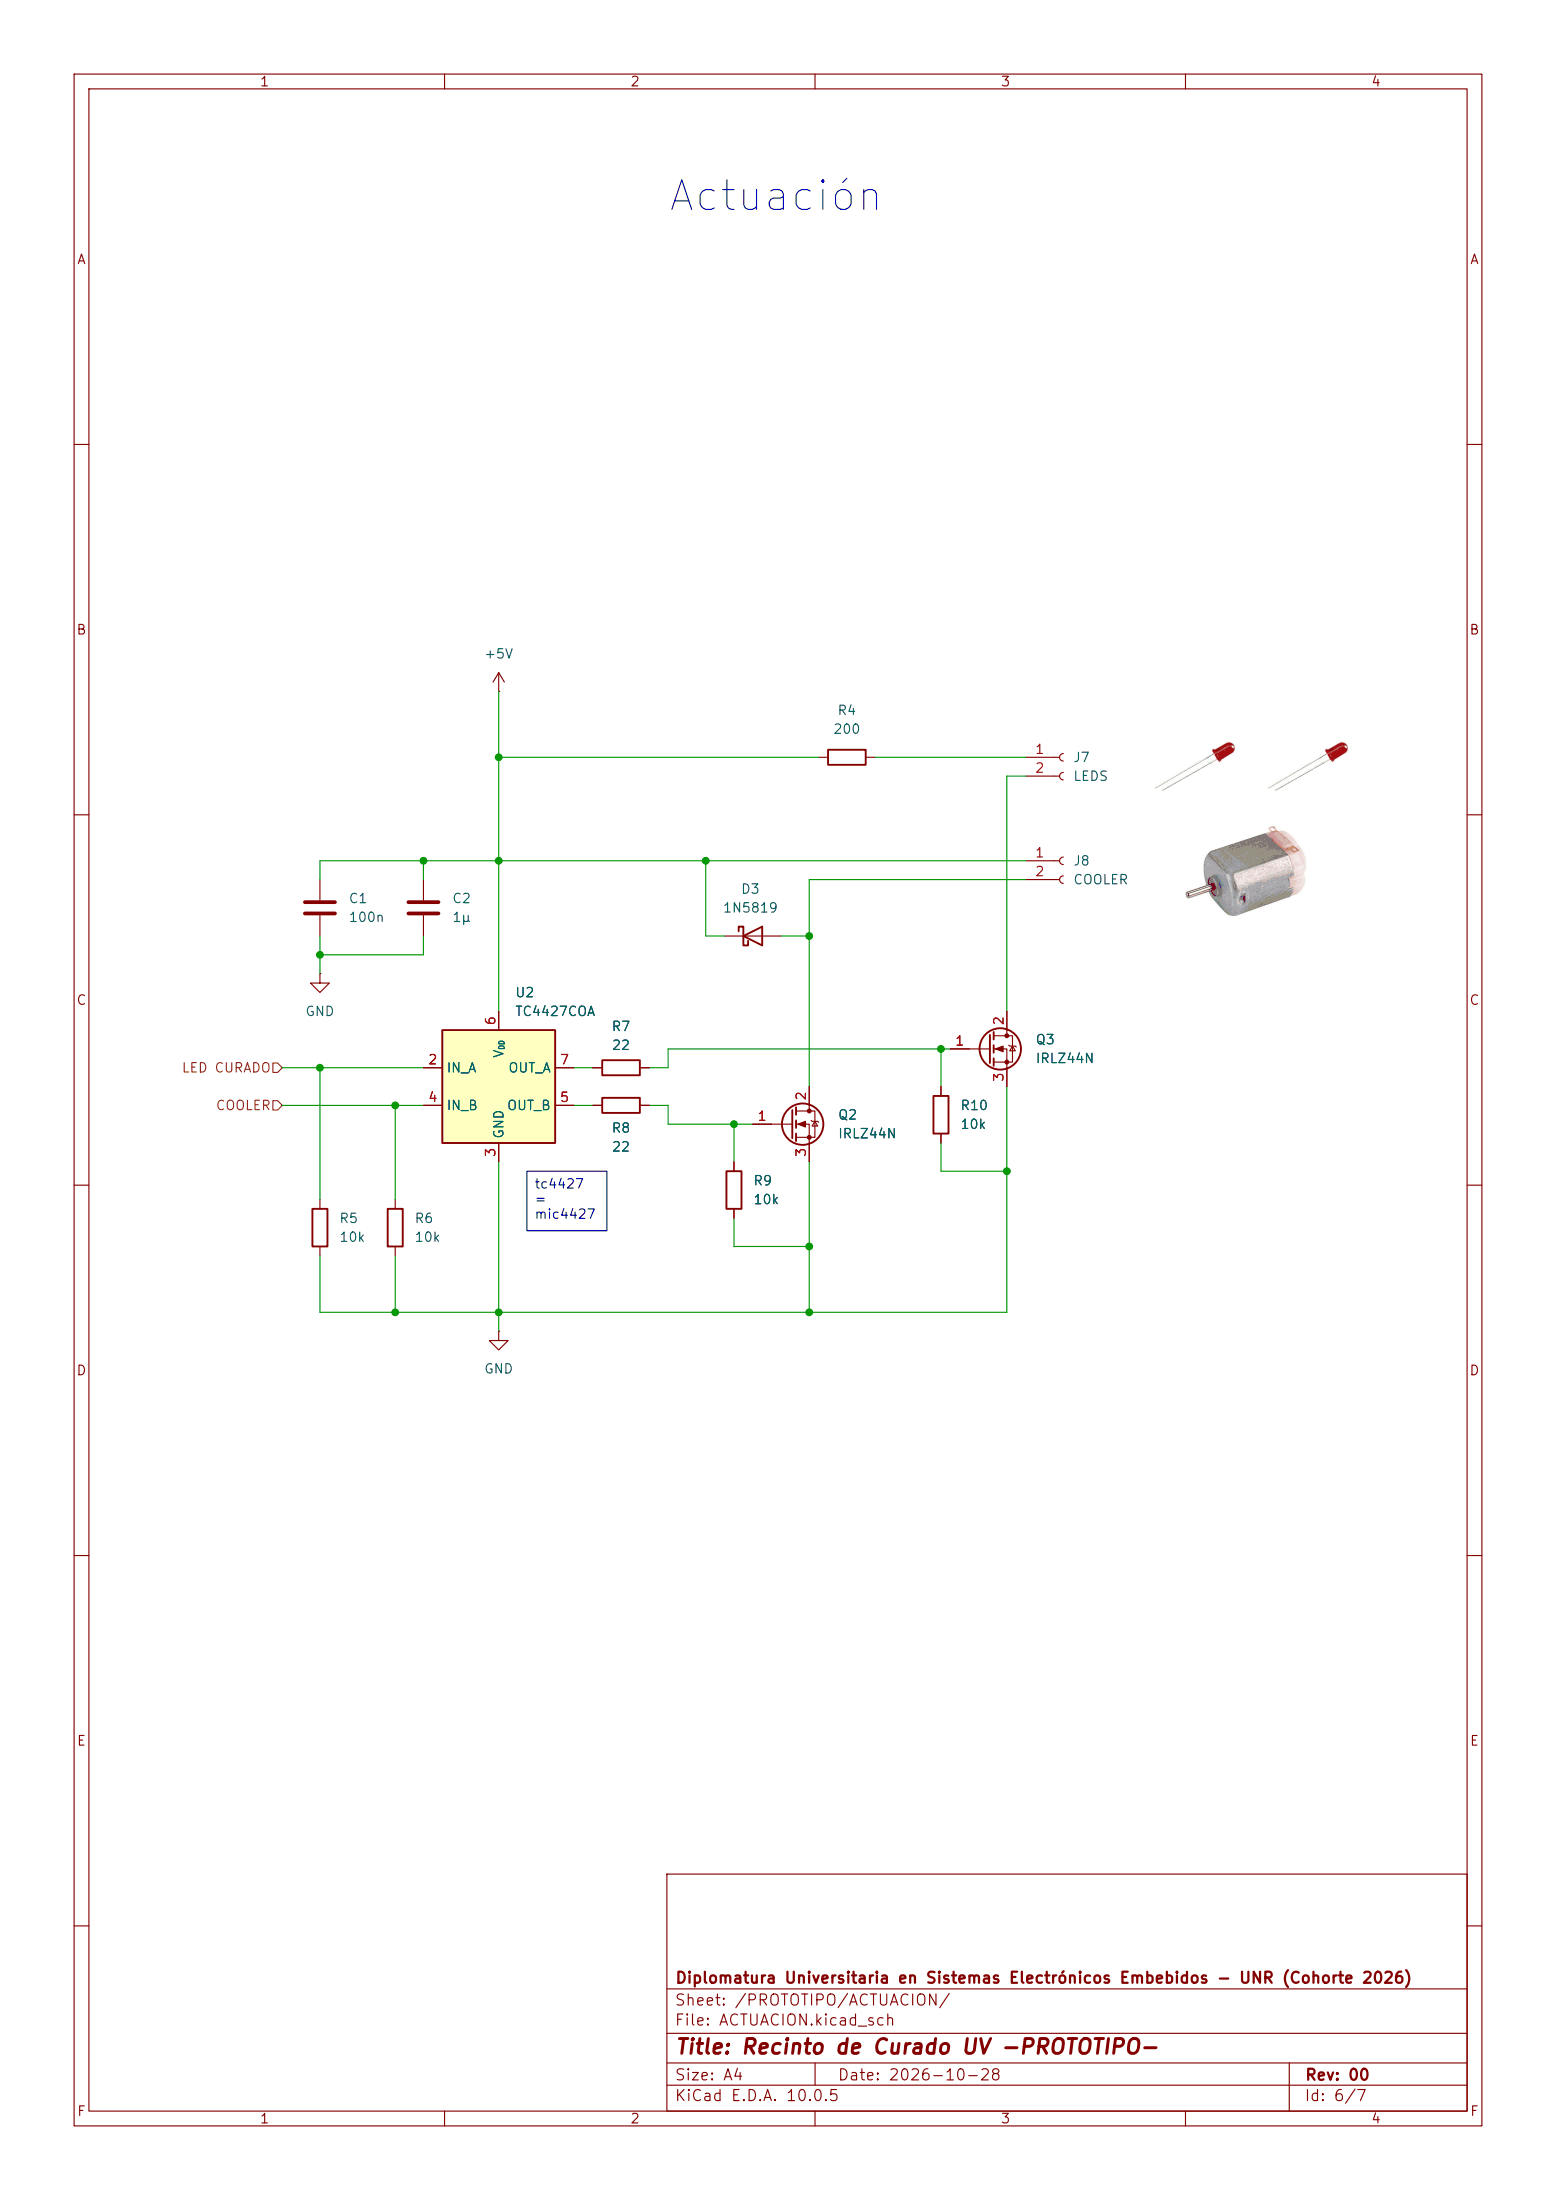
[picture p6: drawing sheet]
(kicad_sch
 (version 20260306)
 (generator "eeschema")
 (generator_version "10.0")
 (paper "A4" portrait)
 (title_block
  (title "Recinto de Curado UV -PROTOTIPO-")
  (date "2026-10-28")
  (rev "00")
  (company "Diplomatura Universitaria en Sistemas Electrónicos Embebidos - UNR (Cohorte 2026)"))
 (lib_symbols
  (symbol "Connector:Conn_01x02_Socket"
   (pin_names
    (offset 1.016) (hide yes)) (exclude_from_sim no) (in_bom yes) (on_board yes)
   (in_pos_files yes)
   (duplicate_pin_numbers_are_jumpers no)
   (property "Reference" "J" (at 0 2.54 0) (show_name no) (do_not_autoplace no) (effects (font (size 1.27 1.27))))
   (property "Value" "Conn_01x02_Socket" (at 0 -5.08 0) (show_name no) (do_not_autoplace no) (effects (font (size 1.27 1.27))))
   (property "Footprint" "" (at 0 0 0) (show_name no) (do_not_autoplace no) (hide yes) (effects (font (size 1.27 1.27))))
   (property "Datasheet" "" (at 0 0 0) (show_name no) (do_not_autoplace no) (hide yes) (effects (font (size 1.27 1.27))))
   (property "Description" "Generic connector, single row, 01x02, script generated" (at 0 0 0) (show_name no) (do_not_autoplace no) (hide yes) (effects (font (size 1.27 1.27))))
   (property "ki_locked" "" (at 0 0 0) (show_name no) (do_not_autoplace no) (effects (font (size 1.27 1.27))))
   (symbol "Conn_01x02_Socket_1_1"
    (polyline (pts (xy -1.27 0) (xy -0.508 0)) (stroke (width 0.1524) (type default)) (fill (type none)))
    (polyline (pts (xy -1.27 -2.54) (xy -0.508 -2.54)) (stroke (width 0.1524) (type default)) (fill (type none)))
    (arc (start 0 -0.508) (mid -0.5058 0) (end 0 0.508) (stroke (width 0.1524) (type default)) (fill (type none)))
    (arc (start 0 -3.048) (mid -0.5058 -2.54) (end 0 -2.032) (stroke (width 0.1524) (type default)) (fill (type none)))
    (pin passive line (at -5.08 0 0) (length 3.81) (name "Pin_1" (effects (font (size 1.27 1.27)))) (number "1" (effects (font (size 1.27 1.27)))))
    (pin passive line (at -5.08 -2.54 0) (length 3.81) (name "Pin_2" (effects (font (size 1.27 1.27)))) (number "2" (effects (font (size 1.27 1.27))))))
   (embedded_fonts no))
  (symbol "Device:C"
   (pin_numbers (hide yes))
   (pin_names
    (offset 0.254)) (exclude_from_sim no) (in_bom yes) (on_board yes)
   (in_pos_files yes)
   (duplicate_pin_numbers_are_jumpers no)
   (property "Reference" "C" (at 0.635 2.54 0) (show_name no) (do_not_autoplace no) (effects (font (size 1.27 1.27)) (justify left)))
   (property "Value" "C" (at 0.635 -2.54 0) (show_name no) (do_not_autoplace no) (effects (font (size 1.27 1.27)) (justify left)))
   (property "Footprint" "" (at 0.9652 -3.81 0) (show_name no) (do_not_autoplace no) (hide yes) (effects (font (size 1.27 1.27))))
   (property "Datasheet" "" (at 0 0 0) (show_name no) (do_not_autoplace no) (hide yes) (effects (font (size 1.27 1.27))))
   (property "Description" "Unpolarized capacitor" (at 0 0 0) (show_name no) (do_not_autoplace no) (hide yes) (effects (font (size 1.27 1.27))))
   (symbol "C_0_1"
    (polyline (pts (xy -2.032 0.762) (xy 2.032 0.762)) (stroke (width 0.508) (type default)) (fill (type none)))
    (polyline (pts (xy -2.032 -0.762) (xy 2.032 -0.762)) (stroke (width 0.508) (type default)) (fill (type none))))
   (symbol "C_1_1"
    (pin passive line (at 0 3.81 270) (length 2.794) (name "" (effects (font (size 1.27 1.27)))) (number "1" (effects (font (size 1.27 1.27)))))
    (pin passive line (at 0 -3.81 90) (length 2.794) (name "" (effects (font (size 1.27 1.27)))) (number "2" (effects (font (size 1.27 1.27))))))
   (embedded_fonts no))
  (symbol "Device:R"
   (pin_numbers (hide yes))
   (pin_names
    (offset 0)) (exclude_from_sim no) (in_bom yes) (on_board yes)
   (in_pos_files yes)
   (duplicate_pin_numbers_are_jumpers no)
   (property "Reference" "R" (at 2.032 0 90) (show_name no) (do_not_autoplace no) (effects (font (size 1.27 1.27))))
   (property "Value" "R" (at 0 0 90) (show_name no) (do_not_autoplace no) (effects (font (size 1.27 1.27))))
   (property "Footprint" "" (at -1.778 0 90) (show_name no) (do_not_autoplace no) (hide yes) (effects (font (size 1.27 1.27))))
   (property "Datasheet" "" (at 0 0 0) (show_name no) (do_not_autoplace no) (hide yes) (effects (font (size 1.27 1.27))))
   (property "Description" "Resistor" (at 0 0 0) (show_name no) (do_not_autoplace no) (hide yes) (effects (font (size 1.27 1.27))))
   (symbol "R_0_1"
    (rectangle (start -1.016 -2.54) (end 1.016 2.54) (stroke (width 0.254) (type default)) (fill (type none))))
   (symbol "R_1_1"
    (pin passive line (at 0 3.81 270) (length 1.27) (name "" (effects (font (size 1.27 1.27)))) (number "1" (effects (font (size 1.27 1.27)))))
    (pin passive line (at 0 -3.81 90) (length 1.27) (name "" (effects (font (size 1.27 1.27)))) (number "2" (effects (font (size 1.27 1.27))))))
   (embedded_fonts no))
  (symbol "Diode:1N5819"
   (pin_numbers (hide yes))
   (pin_names
    (offset 1.016) (hide yes)) (exclude_from_sim no) (in_bom yes) (on_board yes)
   (in_pos_files yes)
   (duplicate_pin_numbers_are_jumpers no)
   (property "Reference" "D" (at 0 2.54 0) (show_name no) (do_not_autoplace no) (effects (font (size 1.27 1.27))))
   (property "Value" "1N5819" (at 0 -2.54 0) (show_name no) (do_not_autoplace no) (effects (font (size 1.27 1.27))))
   (property "Footprint" "Diode_THT:D_DO-41_SOD81_P10.16mm_Horizontal" (at 0 -4.445 0) (show_name no) (do_not_autoplace no) (hide yes) (effects (font (size 1.27 1.27))))
   (property "Datasheet" "http://www.vishay.com/docs/88525/1n5817.pdf" (at 0 0 0) (show_name no) (do_not_autoplace no) (hide yes) (effects (font (size 1.27 1.27))))
   (property "Description" "40V 1A Schottky Barrier Rectifier Diode, DO-41" (at 0 0 0) (show_name no) (do_not_autoplace no) (hide yes) (effects (font (size 1.27 1.27))))
   (symbol "1N5819_0_1"
    (polyline (pts (xy -1.905 0.635) (xy -1.905 1.27) (xy -1.27 1.27) (xy -1.27 -1.27) (xy -0.635 -1.27) (xy -0.635 -0.635)) (stroke (width 0.254) (type default)) (fill (type none)))
    (polyline (pts (xy 1.27 1.27) (xy 1.27 -1.27) (xy -1.27 0) (xy 1.27 1.27)) (stroke (width 0.254) (type default)) (fill (type none)))
    (polyline (pts (xy 1.27 0) (xy -1.27 0)) (stroke (width 0) (type default)) (fill (type none))))
   (symbol "1N5819_1_1"
    (pin passive line (at -3.81 0 0) (length 2.54) (name "K" (effects (font (size 1.27 1.27)))) (number "1" (effects (font (size 1.27 1.27)))))
    (pin passive line (at 3.81 0 180) (length 2.54) (name "A" (effects (font (size 1.27 1.27)))) (number "2" (effects (font (size 1.27 1.27))))))
   (embedded_fonts no))
  (symbol "Driver_FET:TC4427xOA" (exclude_from_sim no) (in_bom yes) (on_board yes)
   (in_pos_files yes)
   (duplicate_pin_numbers_are_jumpers no)
   (property "Reference" "U" (at -7.62 8.89 0) (show_name no) (do_not_autoplace no) (effects (font (size 1.27 1.27)) (justify left)))
   (property "Value" "TC4427xOA" (at 1.27 8.89 0) (show_name no) (do_not_autoplace no) (effects (font (size 1.27 1.27)) (justify left)))
   (property "Footprint" "Package_SO:SOIC-8_3.9x4.9mm_P1.27mm" (at 0.508 -15.24 0) (show_name no) (do_not_autoplace no) (hide yes) (effects (font (size 1.27 1.27))))
   (property "Datasheet" "https://ww1.microchip.com/downloads/en/DeviceDoc/20001422G.pdf" (at 0.508 -13.208 0) (show_name no) (do_not_autoplace no) (hide yes) (effects (font (size 1.27 1.27))))
   (property "Description" "1.5A Dual High-Speed Power MOSFET Drivers, 4.5..18V supply, TTL/CMOS compatible inputs, non-inverting drivers, SOIC-8" (at 0 -11.176 0) (show_name no) (do_not_autoplace no) (hide yes) (effects (font (size 1.27 1.27))))
   (symbol "TC4427xOA_0_1"
    (rectangle (start -7.62 -7.62) (end 7.62 7.62) (stroke (width 0.254) (type default)) (fill (type background))))
   (symbol "TC4427xOA_1_1"
    (pin no_connect line (at -7.62 0 0) (length 2.54) (hide yes) (name "NC" (effects (font (size 1.27 1.27)))) (number "1" (effects (font (size 1.27 1.27)))))
    (pin input line (at -10.16 2.54 0) (length 2.54) (name "IN_A" (effects (font (size 1.27 1.27)))) (number "2" (effects (font (size 1.27 1.27)))))
    (pin power_in line (at 0 -10.16 90) (length 2.54) (name "GND" (effects (font (size 1.27 1.27)))) (number "3" (effects (font (size 1.27 1.27)))))
    (pin input line (at -10.16 -2.54 0) (length 2.54) (name "IN_B" (effects (font (size 1.27 1.27)))) (number "4" (effects (font (size 1.27 1.27)))))
    (pin output line (at 10.16 -2.54 180) (length 2.54) (name "OUT_B" (effects (font (size 1.27 1.27)))) (number "5" (effects (font (size 1.27 1.27)))))
    (pin power_in line (at 0 10.16 270) (length 2.54) (name "V_{DD}" (effects (font (size 1.27 1.27)))) (number "6" (effects (font (size 1.27 1.27)))))
    (pin output line (at 10.16 2.54 180) (length 2.54) (name "OUT_A" (effects (font (size 1.27 1.27)))) (number "7" (effects (font (size 1.27 1.27)))))
    (pin no_connect line (at 7.62 0 180) (length 2.54) (hide yes) (name "NC" (effects (font (size 1.27 1.27)))) (number "8" (effects (font (size 1.27 1.27))))))
   (embedded_fonts no))
  (symbol "Transistor_FET:IRLZ44N"
   (pin_names (hide yes)) (exclude_from_sim no) (in_bom yes) (on_board yes)
   (in_pos_files yes)
   (duplicate_pin_numbers_are_jumpers no)
   (property "Reference" "Q" (at 5.08 1.905 0) (show_name no) (do_not_autoplace no) (effects (font (size 1.27 1.27)) (justify left)))
   (property "Value" "IRLZ44N" (at 5.08 0 0) (show_name no) (do_not_autoplace no) (effects (font (size 1.27 1.27)) (justify left)))
   (property "Footprint" "Package_TO_SOT_THT:TO-220-3_Vertical" (at 5.08 -1.905 0) (show_name no) (do_not_autoplace no) (hide yes) (effects (font (size 1.27 1.27)
    (italic yes)) (justify left)))
   (property "Datasheet" "http://www.irf.com/product-info/datasheets/data/irlz44n.pdf" (at 5.08 -3.81 0) (show_name no) (do_not_autoplace no) (hide yes) (effects (font (size 1.27 1.27)) (justify left)))
   (property "Description" "47A Id, 55V Vds, 22mOhm Rds Single N-Channel HEXFET Power MOSFET, TO-220AB" (at 0 0 0) (show_name no) (do_not_autoplace no) (hide yes) (effects (font (size 1.27 1.27))))
   (symbol "IRLZ44N_0_1"
    (polyline (pts (xy 0.254 1.905) (xy 0.254 -1.905)) (stroke (width 0.254) (type default)) (fill (type none)))
    (polyline (pts (xy 0.254 0) (xy -2.54 0)) (stroke (width 0) (type default)) (fill (type none)))
    (polyline (pts (xy 0.762 2.286) (xy 0.762 1.27)) (stroke (width 0.254) (type default)) (fill (type none)))
    (polyline (pts (xy 0.762 0.508) (xy 0.762 -0.508)) (stroke (width 0.254) (type default)) (fill (type none)))
    (polyline (pts (xy 0.762 -1.27) (xy 0.762 -2.286)) (stroke (width 0.254) (type default)) (fill (type none)))
    (polyline (pts (xy 0.762 -1.778) (xy 3.302 -1.778) (xy 3.302 1.778) (xy 0.762 1.778)) (stroke (width 0) (type default)) (fill (type none)))
    (polyline (pts (xy 1.016 0) (xy 2.032 0.381) (xy 2.032 -0.381) (xy 1.016 0)) (stroke (width 0) (type default)) (fill (type outline)))
    (circle (center 1.651 0) (radius 2.794) (stroke (width 0.254) (type default)) (fill (type none)))
    (polyline (pts (xy 2.54 2.54) (xy 2.54 1.778)) (stroke (width 0) (type default)) (fill (type none)))
    (circle (center 2.54 1.778) (radius 0.254) (stroke (width 0) (type default)) (fill (type outline)))
    (circle (center 2.54 -1.778) (radius 0.254) (stroke (width 0) (type default)) (fill (type outline)))
    (polyline (pts (xy 2.54 -2.54) (xy 2.54 0) (xy 0.762 0)) (stroke (width 0) (type default)) (fill (type none)))
    (polyline (pts (xy 2.794 0.508) (xy 2.921 0.381) (xy 3.683 0.381) (xy 3.81 0.254)) (stroke (width 0) (type default)) (fill (type none)))
    (polyline (pts (xy 3.302 0.381) (xy 2.921 -0.254) (xy 3.683 -0.254) (xy 3.302 0.381)) (stroke (width 0) (type default)) (fill (type none))))
   (symbol "IRLZ44N_1_1"
    (pin input line (at -5.08 0 0) (length 2.54) (name "G" (effects (font (size 1.27 1.27)))) (number "1" (effects (font (size 1.27 1.27)))))
    (pin passive line (at 2.54 5.08 270) (length 2.54) (name "D" (effects (font (size 1.27 1.27)))) (number "2" (effects (font (size 1.27 1.27)))))
    (pin passive line (at 2.54 -5.08 90) (length 2.54) (name "S" (effects (font (size 1.27 1.27)))) (number "3" (effects (font (size 1.27 1.27))))))
   (embedded_fonts no))
  (symbol "power:+5V"
   (power global)
   (pin_numbers (hide yes))
   (pin_names
    (offset 0) (hide yes)) (exclude_from_sim no) (in_bom yes) (on_board yes)
   (in_pos_files yes)
   (duplicate_pin_numbers_are_jumpers no)
   (property "Reference" "#PWR" (at 0 -3.81 0) (show_name no) (do_not_autoplace no) (hide yes) (effects (font (size 1.27 1.27))))
   (property "Value" "+5V" (at 0 3.556 0) (show_name no) (do_not_autoplace no) (effects (font (size 1.27 1.27))))
   (property "Footprint" "" (at 0 0 0) (show_name no) (do_not_autoplace no) (hide yes) (effects (font (size 1.27 1.27))))
   (property "Datasheet" "" (at 0 0 0) (show_name no) (do_not_autoplace no) (hide yes) (effects (font (size 1.27 1.27))))
   (property "Description" "Power symbol creates a global label with name \"+5V\"" (at 0 0 0) (show_name no) (do_not_autoplace no) (hide yes) (effects (font (size 1.27 1.27))))
   (symbol "+5V_0_1"
    (polyline (pts (xy -0.762 1.27) (xy 0 2.54)) (stroke (width 0) (type default)) (fill (type none)))
    (polyline (pts (xy 0 2.54) (xy 0.762 1.27)) (stroke (width 0) (type default)) (fill (type none)))
    (polyline (pts (xy 0 0) (xy 0 2.54)) (stroke (width 0) (type default)) (fill (type none))))
   (symbol "+5V_1_1"
    (pin power_in line (at 0 0 90) (length 0) (name "" (effects (font (size 1.27 1.27)))) (number "1" (effects (font (size 1.27 1.27))))))
   (embedded_fonts no))
  (symbol "power:GND"
   (power global)
   (pin_numbers (hide yes))
   (pin_names
    (offset 0) (hide yes)) (exclude_from_sim no) (in_bom yes) (on_board yes)
   (in_pos_files yes)
   (duplicate_pin_numbers_are_jumpers no)
   (property "Reference" "#PWR" (at 0 -6.35 0) (show_name no) (do_not_autoplace no) (hide yes) (effects (font (size 1.27 1.27))))
   (property "Value" "GND" (at 0 -3.81 0) (show_name no) (do_not_autoplace no) (effects (font (size 1.27 1.27))))
   (property "Footprint" "" (at 0 0 0) (show_name no) (do_not_autoplace no) (hide yes) (effects (font (size 1.27 1.27))))
   (property "Datasheet" "" (at 0 0 0) (show_name no) (do_not_autoplace no) (hide yes) (effects (font (size 1.27 1.27))))
   (property "Description" "Power symbol creates a global label with name \"GND\" , ground" (at 0 0 0) (show_name no) (do_not_autoplace no) (hide yes) (effects (font (size 1.27 1.27))))
   (symbol "GND_0_1"
    (polyline (pts (xy 0 0) (xy 0 -1.27) (xy 1.27 -1.27) (xy 0 -2.54) (xy -1.27 -1.27) (xy 0 -1.27)) (stroke (width 0) (type default)) (fill (type none))))
   (symbol "GND_1_1"
    (pin power_in line (at 0 0 270) (length 0) (name "" (effects (font (size 1.27 1.27)))) (number "1" (effects (font (size 1.27 1.27))))))
   (embedded_fonts no)))
 (text "Actuación"
  (exclude_from_sim no)
  (at 104.775 26.67 0)
  (effects (font (size 4 4))))
 (text_box "tc4427 = mic4427"
  (exclude_from_sim no)
  (at 71.12 158.115 0)
  (size 10.795 8.0376)
  (margins 0.9525 0.9525 0.9525 0.9525)
  (stroke (width 0) (type solid))
  (fill (type none))
  (effects (font (size 1.27 1.27)) (justify left top)))
 (junction
  (at 43.18 144.145)
  (diameter 0)
  (color 0 0 0 0))
 (junction
  (at 109.22 177.165)
  (diameter 0)
  (color 0 0 0 0))
 (junction
  (at 99.06 151.765)
  (diameter 0)
  (color 0 0 0 0))
 (junction
  (at 135.89 158.115)
  (diameter 0)
  (color 0 0 0 0))
 (junction
  (at 67.31 102.235)
  (diameter 0)
  (color 0 0 0 0))
 (junction
  (at 53.34 177.165)
  (diameter 0)
  (color 0 0 0 0))
 (junction
  (at 109.22 168.275)
  (diameter 0)
  (color 0 0 0 0))
 (junction
  (at 95.25 116.205)
  (diameter 0)
  (color 0 0 0 0))
 (junction
  (at 67.31 116.205)
  (diameter 0)
  (color 0 0 0 0))
 (junction
  (at 109.22 126.365)
  (diameter 0)
  (color 0 0 0 0))
 (junction
  (at 57.15 116.205)
  (diameter 0)
  (color 0 0 0 0))
 (junction
  (at 127 141.605)
  (diameter 0)
  (color 0 0 0 0))
 (junction
  (at 67.31 177.165)
  (diameter 0)
  (color 0 0 0 0))
 (junction
  (at 43.18 128.905)
  (diameter 0)
  (color 0 0 0 0))
 (junction
  (at 53.34 149.225)
  (diameter 0)
  (color 0 0 0 0))
 (wire
  (pts (xy 90.17 149.225) (xy 90.17 151.765))
  (stroke (width 0) (type default)))
 (wire
  (pts (xy 43.18 177.165) (xy 53.34 177.165))
  (stroke (width 0) (type default)))
 (wire
  (pts (xy 95.25 116.205) (xy 138.43 116.205))
  (stroke (width 0) (type default)))
 (wire
  (pts (xy 67.31 116.205) (xy 67.31 136.525))
  (stroke (width 0) (type default)))
 (wire
  (pts (xy 109.22 156.845) (xy 109.22 168.275))
  (stroke (width 0) (type default)))
 (wire
  (pts (xy 77.47 144.145) (xy 80.01 144.145))
  (stroke (width 0) (type default)))
 (wire
  (pts (xy 38.1 149.225) (xy 53.34 149.225))
  (stroke (width 0) (type default)))
 (wire
  (pts (xy 87.63 149.225) (xy 90.17 149.225))
  (stroke (width 0) (type default)))
 (wire
  (pts (xy 53.34 161.925) (xy 53.34 149.225))
  (stroke (width 0) (type default)))
 (wire
  (pts (xy 43.18 118.745) (xy 43.18 116.205))
  (stroke (width 0) (type default)))
 (wire
  (pts (xy 109.22 168.275) (xy 109.22 177.165))
  (stroke (width 0) (type default)))
 (wire
  (pts (xy 90.17 141.605) (xy 127 141.605))
  (stroke (width 0) (type default)))
 (wire
  (pts (xy 53.34 149.225) (xy 57.15 149.225))
  (stroke (width 0) (type default)))
 (wire
  (pts (xy 135.89 104.775) (xy 135.89 136.525))
  (stroke (width 0) (type default)))
 (wire
  (pts (xy 43.18 169.545) (xy 43.18 177.165))
  (stroke (width 0) (type default)))
 (wire
  (pts (xy 53.34 169.545) (xy 53.34 177.165))
  (stroke (width 0) (type default)))
 (wire
  (pts (xy 135.89 177.165) (xy 109.22 177.165))
  (stroke (width 0) (type default)))
 (wire
  (pts (xy 57.15 116.205) (xy 57.15 118.745))
  (stroke (width 0) (type default)))
 (wire
  (pts (xy 99.06 164.465) (xy 99.06 168.275))
  (stroke (width 0) (type default)))
 (wire
  (pts (xy 127 154.305) (xy 127 158.115))
  (stroke (width 0) (type default)))
 (wire
  (pts (xy 109.22 126.365) (xy 109.22 146.685))
  (stroke (width 0) (type default)))
 (wire
  (pts (xy 38.1 144.145) (xy 43.18 144.145))
  (stroke (width 0) (type default)))
 (wire
  (pts (xy 53.34 177.165) (xy 67.31 177.165))
  (stroke (width 0) (type default)))
 (wire
  (pts (xy 67.31 177.165) (xy 67.31 179.705))
  (stroke (width 0) (type default)))
 (wire
  (pts (xy 99.06 151.765) (xy 99.06 156.845))
  (stroke (width 0) (type default)))
 (wire
  (pts (xy 57.15 126.365) (xy 57.15 128.905))
  (stroke (width 0) (type default)))
 (wire
  (pts (xy 67.31 102.235) (xy 110.49 102.235))
  (stroke (width 0) (type default)))
 (wire
  (pts (xy 105.41 126.365) (xy 109.22 126.365))
  (stroke (width 0) (type default)))
 (wire
  (pts (xy 127 146.685) (xy 127 141.605))
  (stroke (width 0) (type default)))
 (wire
  (pts (xy 99.06 168.275) (xy 109.22 168.275))
  (stroke (width 0) (type default)))
 (wire
  (pts (xy 43.18 116.205) (xy 57.15 116.205))
  (stroke (width 0) (type default)))
 (wire
  (pts (xy 97.79 126.365) (xy 95.25 126.365))
  (stroke (width 0) (type default)))
 (wire
  (pts (xy 95.25 126.365) (xy 95.25 116.205))
  (stroke (width 0) (type default)))
 (wire
  (pts (xy 90.17 144.145) (xy 90.17 141.605))
  (stroke (width 0) (type default)))
 (wire
  (pts (xy 57.15 128.905) (xy 43.18 128.905))
  (stroke (width 0) (type default)))
 (wire
  (pts (xy 87.63 144.145) (xy 90.17 144.145))
  (stroke (width 0) (type default)))
 (wire
  (pts (xy 109.22 118.745) (xy 109.22 126.365))
  (stroke (width 0) (type default)))
 (wire
  (pts (xy 138.43 104.775) (xy 135.89 104.775))
  (stroke (width 0) (type default)))
 (wire
  (pts (xy 43.18 126.365) (xy 43.18 128.905))
  (stroke (width 0) (type default)))
 (wire
  (pts (xy 118.11 102.235) (xy 138.43 102.235))
  (stroke (width 0) (type default)))
 (wire
  (pts (xy 127 158.115) (xy 135.89 158.115))
  (stroke (width 0) (type default)))
 (wire
  (pts (xy 99.06 151.765) (xy 101.6 151.765))
  (stroke (width 0) (type default)))
 (wire
  (pts (xy 67.31 102.235) (xy 67.31 116.205))
  (stroke (width 0) (type default)))
 (wire
  (pts (xy 77.47 149.225) (xy 80.01 149.225))
  (stroke (width 0) (type default)))
 (wire
  (pts (xy 138.43 118.745) (xy 109.22 118.745))
  (stroke (width 0) (type default)))
 (wire
  (pts (xy 90.17 151.765) (xy 99.06 151.765))
  (stroke (width 0) (type default)))
 (wire
  (pts (xy 67.31 116.205) (xy 95.25 116.205))
  (stroke (width 0) (type default)))
 (wire
  (pts (xy 43.18 144.145) (xy 43.18 161.925))
  (stroke (width 0) (type default)))
 (wire
  (pts (xy 127 141.605) (xy 128.27 141.605))
  (stroke (width 0) (type default)))
 (wire
  (pts (xy 43.18 128.905) (xy 43.18 131.445))
  (stroke (width 0) (type default)))
 (wire
  (pts (xy 43.18 144.145) (xy 57.15 144.145))
  (stroke (width 0) (type default)))
 (wire
  (pts (xy 67.31 177.165) (xy 109.22 177.165))
  (stroke (width 0) (type default)))
 (wire
  (pts (xy 67.31 93.345) (xy 67.31 102.235))
  (stroke (width 0) (type default)))
 (wire
  (pts (xy 57.15 116.205) (xy 67.31 116.205))
  (stroke (width 0) (type default)))
 (wire
  (pts (xy 135.89 146.685) (xy 135.89 158.115))
  (stroke (width 0) (type default)))
 (wire
  (pts (xy 67.31 156.845) (xy 67.31 177.165))
  (stroke (width 0) (type default)))
 (wire
  (pts (xy 135.89 158.115) (xy 135.89 177.165))
  (stroke (width 0) (type default)))
 (image
  (at 161.29 103.505)
  (scale 0.353791)
  (data))
 (image
  (at 168.275 117.475)
  (scale 0.433775)
  (data))
 (image
  (at 176.53 103.505)
  (scale 0.353791)
  (data))
 (hierarchical_label "LED CURADO"
  (shape input)
  (at 38.1 144.145 180)
  (effects (font (size 1.27 1.27)) (justify right)))
 (hierarchical_label "COOLER"
  (shape input)
  (at 38.1 149.225 180)
  (effects (font (size 1.27 1.27)) (justify right)))
 (symbol
  (lib_id "Device:R")
  (at 83.82 144.145 90)
  (unit 1)
  (body_style 1)
  (exclude_from_sim no)
  (in_bom yes)
  (on_board yes)
  (in_pos_files yes)
  (dnp no)
  (property "Reference" "R7" (at 83.82 138.557 90) (show_name no) (do_not_autoplace no) (effects (font (size 1.27 1.27))))
  (property "Value" "22" (at 83.82 141.097 90) (show_name no) (do_not_autoplace no) (effects (font (size 1.27 1.27))))
  (property "Footprint" "Resistor_THT:R_Axial_DIN0207_L6.3mm_D2.5mm_P7.62mm_Horizontal" (at 83.82 145.923 90) (hide yes) (show_name no) (do_not_autoplace no) (effects (font (size 1.27 1.27))))
  (property "Datasheet" "" (at 83.82 144.145 0) (hide yes) (show_name no) (do_not_autoplace no) (effects (font (size 1.27 1.27))))
  (property "Description" "Resistor 22Ω" (at 83.82 144.145 0) (hide yes) (show_name no) (do_not_autoplace no) (effects (font (size 1.27 1.27))))
  (pin "2")
  (pin "1"))
 (symbol
  (lib_id "power:+5V")
  (at 67.31 93.345 0)
  (unit 1)
  (body_style 1)
  (exclude_from_sim no)
  (in_bom yes)
  (on_board yes)
  (in_pos_files yes)
  (dnp no)
  (fields_autoplaced yes)
  (property "Reference" "#PWR010" (at 67.31 97.155 0) (hide yes) (show_name no) (do_not_autoplace no) (effects (font (size 1.27 1.27))))
  (property "Value" "+5V" (at 67.31 88.265 0) (show_name no) (do_not_autoplace no) (effects (font (size 1.27 1.27))))
  (property "Footprint" "" (at 67.31 93.345 0) (hide yes) (show_name no) (do_not_autoplace no) (effects (font (size 1.27 1.27))))
  (property "Datasheet" "" (at 67.31 93.345 0) (hide yes) (show_name no) (do_not_autoplace no) (effects (font (size 1.27 1.27))))
  (property "Description" "Power symbol creates a global label with name \"+5V\"" (at 67.31 93.345 0) (hide yes) (show_name no) (do_not_autoplace no) (effects (font (size 1.27 1.27))))
  (pin "1"))
 (symbol
  (lib_id "Device:C")
  (at 43.18 122.555 0)
  (unit 1)
  (body_style 1)
  (exclude_from_sim no)
  (in_bom yes)
  (on_board yes)
  (in_pos_files yes)
  (dnp no)
  (fields_autoplaced yes)
  (property "Reference" "C1" (at 46.99 121.2849 0) (show_name no) (do_not_autoplace no) (effects (font (size 1.27 1.27)) (justify left)))
  (property "Value" "100n" (at 46.99 123.8249 0) (show_name no) (do_not_autoplace no) (effects (font (size 1.27 1.27)) (justify left)))
  (property "Footprint" "Capacitor_THT:C_Disc_D5.0mm_W2.5mm_P2.50mm" (at 44.1452 126.365 0) (hide yes) (show_name no) (do_not_autoplace no) (effects (font (size 1.27 1.27))))
  (property "Datasheet" "" (at 43.18 122.555 0) (hide yes) (show_name no) (do_not_autoplace no) (effects (font (size 1.27 1.27))))
  (property "Description" "Unpolarized capacitor 100nF" (at 43.18 122.555 0) (hide yes) (show_name no) (do_not_autoplace no) (effects (font (size 1.27 1.27))))
  (pin "1")
  (pin "2"))
 (symbol
  (lib_id "Transistor_FET:IRLZ44N")
  (at 106.68 151.765 0)
  (unit 1)
  (body_style 1)
  (exclude_from_sim no)
  (in_bom yes)
  (on_board yes)
  (in_pos_files yes)
  (dnp no)
  (fields_autoplaced yes)
  (property "Reference" "Q2" (at 113.03 150.4949 0) (show_name no) (do_not_autoplace no) (effects (font (size 1.27 1.27)) (justify left)))
  (property "Value" "IRLZ44N" (at 113.03 153.0349 0) (show_name no) (do_not_autoplace no) (effects (font (size 1.27 1.27)) (justify left)))
  (property "Footprint" "Package_TO_SOT_THT:TO-220-3_Horizontal_TabDown" (at 111.76 153.67 0) (hide yes) (show_name no) (do_not_autoplace no) (effects (font (size 1.27 1.27)
    (italic yes)) (justify left)))
  (property "Datasheet" "https://www.infineon.com/assets/row/public/documents/24/49/infineon-irlz44npbf-datasheet-en.pdf" (at 111.76 155.575 0) (hide yes) (show_name no) (do_not_autoplace no) (effects (font (size 1.27 1.27)) (justify left)))
  (property "Description" "47A Id, 55V Vds, 22mOhm Rds Single N-Channel HEXFET Power MOSFET, TO-220AB" (at 106.68 151.765 0) (hide yes) (show_name no) (do_not_autoplace no) (effects (font (size 1.27 1.27))))
  (pin "1")
  (pin "3")
  (pin "2"))
 (symbol
  (lib_id "Device:R")
  (at 114.3 102.235 270)
  (unit 1)
  (body_style 1)
  (exclude_from_sim no)
  (in_bom yes)
  (on_board yes)
  (in_pos_files yes)
  (dnp no)
  (fields_autoplaced yes)
  (property "Reference" "R4" (at 114.3 95.885 90) (show_name no) (do_not_autoplace no) (effects (font (size 1.27 1.27))))
  (property "Value" "200" (at 114.3 98.425 90) (show_name no) (do_not_autoplace no) (effects (font (size 1.27 1.27))))
  (property "Footprint" "Resistor_THT:R_Axial_DIN0207_L6.3mm_D2.5mm_P7.62mm_Horizontal" (at 114.3 100.457 90) (hide yes) (show_name no) (do_not_autoplace no) (effects (font (size 1.27 1.27))))
  (property "Datasheet" "" (at 114.3 102.235 0) (hide yes) (show_name no) (do_not_autoplace no) (effects (font (size 1.27 1.27))))
  (property "Description" "Resistor 200Ω" (at 114.3 102.235 0) (hide yes) (show_name no) (do_not_autoplace no) (effects (font (size 1.27 1.27))))
  (pin "2")
  (pin "1"))
 (symbol
  (lib_id "Device:C")
  (at 57.15 122.555 0)
  (unit 1)
  (body_style 1)
  (exclude_from_sim no)
  (in_bom yes)
  (on_board yes)
  (in_pos_files yes)
  (dnp no)
  (fields_autoplaced yes)
  (property "Reference" "C2" (at 60.96 121.2849 0) (show_name no) (do_not_autoplace no) (effects (font (size 1.27 1.27)) (justify left)))
  (property "Value" "1µ" (at 60.96 123.8249 0) (show_name no) (do_not_autoplace no) (effects (font (size 1.27 1.27)) (justify left)))
  (property "Footprint" "Capacitor_THT:C_Disc_D5.0mm_W2.5mm_P2.50mm" (at 58.1152 126.365 0) (hide yes) (show_name no) (do_not_autoplace no) (effects (font (size 1.27 1.27))))
  (property "Datasheet" "" (at 57.15 122.555 0) (hide yes) (show_name no) (do_not_autoplace no) (effects (font (size 1.27 1.27))))
  (property "Description" "Unpolarized capacitor 1µF" (at 57.15 122.555 0) (hide yes) (show_name no) (do_not_autoplace no) (effects (font (size 1.27 1.27))))
  (pin "1")
  (pin "2"))
 (symbol
  (lib_id "Connector:Conn_01x02_Socket")
  (at 143.51 116.205 0)
  (unit 1)
  (body_style 1)
  (exclude_from_sim no)
  (in_bom yes)
  (on_board yes)
  (in_pos_files yes)
  (dnp no)
  (fields_autoplaced yes)
  (property "Reference" "J8" (at 144.78 116.2049 0) (show_name no) (do_not_autoplace no) (effects (font (size 1.27 1.27)) (justify left)))
  (property "Value" "COOLER" (at 144.78 118.7449 0) (show_name no) (do_not_autoplace no) (effects (font (size 1.27 1.27)) (justify left)))
  (property "Footprint" "Connector_PinHeader_2.54mm:PinHeader_1x02_P2.54mm_Vertical" (at 143.51 116.205 0) (hide yes) (show_name no) (do_not_autoplace no) (effects (font (size 1.27 1.27))))
  (property "Datasheet" "" (at 143.51 116.205 0) (hide yes) (show_name no) (do_not_autoplace no) (effects (font (size 1.27 1.27))))
  (property "Description" "Pin Header 1x02, P2.54mm" (at 143.51 116.205 0) (hide yes) (show_name no) (do_not_autoplace no) (effects (font (size 1.27 1.27))))
  (pin "2")
  (pin "1"))
 (symbol
  (lib_id "Device:R")
  (at 43.18 165.735 180)
  (unit 1)
  (body_style 1)
  (exclude_from_sim no)
  (in_bom yes)
  (on_board yes)
  (in_pos_files yes)
  (dnp no)
  (fields_autoplaced yes)
  (property "Reference" "R5" (at 45.72 164.4649 0) (show_name no) (do_not_autoplace no) (effects (font (size 1.27 1.27)) (justify right)))
  (property "Value" "10k" (at 45.72 167.0049 0) (show_name no) (do_not_autoplace no) (effects (font (size 1.27 1.27)) (justify right)))
  (property "Footprint" "Resistor_THT:R_Axial_DIN0207_L6.3mm_D2.5mm_P7.62mm_Horizontal" (at 44.958 165.735 90) (hide yes) (show_name no) (do_not_autoplace no) (effects (font (size 1.27 1.27))))
  (property "Datasheet" "" (at 43.18 165.735 0) (hide yes) (show_name no) (do_not_autoplace no) (effects (font (size 1.27 1.27))))
  (property "Description" "Resistor 10kΩ" (at 43.18 165.735 0) (hide yes) (show_name no) (do_not_autoplace no) (effects (font (size 1.27 1.27))))
  (pin "2")
  (pin "1"))
 (symbol
  (lib_id "Device:R")
  (at 53.34 165.735 180)
  (unit 1)
  (body_style 1)
  (exclude_from_sim no)
  (in_bom yes)
  (on_board yes)
  (in_pos_files yes)
  (dnp no)
  (fields_autoplaced yes)
  (property "Reference" "R6" (at 55.88 164.4649 0) (show_name no) (do_not_autoplace no) (effects (font (size 1.27 1.27)) (justify right)))
  (property "Value" "10k" (at 55.88 167.0049 0) (show_name no) (do_not_autoplace no) (effects (font (size 1.27 1.27)) (justify right)))
  (property "Footprint" "Resistor_THT:R_Axial_DIN0207_L6.3mm_D2.5mm_P7.62mm_Horizontal" (at 55.118 165.735 90) (hide yes) (show_name no) (do_not_autoplace no) (effects (font (size 1.27 1.27))))
  (property "Datasheet" "" (at 53.34 165.735 0) (hide yes) (show_name no) (do_not_autoplace no) (effects (font (size 1.27 1.27))))
  (property "Description" "Resistor 10kΩ" (at 53.34 165.735 0) (hide yes) (show_name no) (do_not_autoplace no) (effects (font (size 1.27 1.27))))
  (pin "2")
  (pin "1"))
 (symbol
  (lib_id "Device:R")
  (at 99.06 160.655 180)
  (unit 1)
  (body_style 1)
  (exclude_from_sim no)
  (in_bom yes)
  (on_board yes)
  (in_pos_files yes)
  (dnp no)
  (fields_autoplaced yes)
  (property "Reference" "R9" (at 101.6 159.3849 0) (show_name no) (do_not_autoplace no) (effects (font (size 1.27 1.27)) (justify right)))
  (property "Value" "10k" (at 101.6 161.9249 0) (show_name no) (do_not_autoplace no) (effects (font (size 1.27 1.27)) (justify right)))
  (property "Footprint" "Resistor_THT:R_Axial_DIN0207_L6.3mm_D2.5mm_P7.62mm_Horizontal" (at 100.838 160.655 90) (hide yes) (show_name no) (do_not_autoplace no) (effects (font (size 1.27 1.27))))
  (property "Datasheet" "" (at 99.06 160.655 0) (hide yes) (show_name no) (do_not_autoplace no) (effects (font (size 1.27 1.27))))
  (property "Description" "Resistor 10kΩ" (at 99.06 160.655 0) (hide yes) (show_name no) (do_not_autoplace no) (effects (font (size 1.27 1.27))))
  (pin "2")
  (pin "1"))
 (symbol
  (lib_id "Driver_FET:TC4427xOA")
  (at 67.31 146.685 0)
  (unit 1)
  (body_style 1)
  (exclude_from_sim no)
  (in_bom yes)
  (on_board yes)
  (in_pos_files yes)
  (dnp no)
  (fields_autoplaced yes)
  (property "Reference" "U2" (at 69.4533 133.985 0) (show_name no) (do_not_autoplace no) (effects (font (size 1.27 1.27)) (justify left)))
  (property "Value" "TC4427COA" (at 69.4533 136.525 0) (show_name no) (do_not_autoplace no) (effects (font (size 1.27 1.27)) (justify left)))
  (property "Footprint" "Package_SO:SOIC-8_3.9x4.9mm_P1.27mm" (at 67.818 161.925 0) (hide yes) (show_name no) (do_not_autoplace no) (effects (font (size 1.27 1.27))))
  (property "Datasheet" "https://ww1.microchip.com/downloads/en/DeviceDoc/20001422G.pdf" (at 67.818 159.893 0) (hide yes) (show_name no) (do_not_autoplace no) (effects (font (size 1.27 1.27))))
  (property "Description" "1.5A Dual High-Speed Power MOSFET Driver" (at 67.31 157.861 0) (hide yes) (show_name no) (do_not_autoplace no) (effects (font (size 1.27 1.27))))
  (pin "2")
  (pin "4")
  (pin "1")
  (pin "3")
  (pin "8")
  (pin "6")
  (pin "7")
  (pin "5"))
 (symbol
  (lib_id "Diode:1N5819")
  (at 101.6 126.365 0)
  (unit 1)
  (body_style 1)
  (exclude_from_sim no)
  (in_bom yes)
  (on_board yes)
  (in_pos_files yes)
  (dnp no)
  (fields_autoplaced yes)
  (property "Reference" "D3" (at 101.2825 120.015 0) (show_name no) (do_not_autoplace no) (effects (font (size 1.27 1.27))))
  (property "Value" "1N5819" (at 101.2825 122.555 0) (show_name no) (do_not_autoplace no) (effects (font (size 1.27 1.27))))
  (property "Footprint" "Diode_THT:D_DO-41_SOD81_P10.16mm_Horizontal" (at 101.6 130.81 0) (hide yes) (show_name no) (do_not_autoplace no) (effects (font (size 1.27 1.27))))
  (property "Datasheet" "http://www.vishay.com/docs/88525/1n5817.pdf" (at 101.6 126.365 0) (hide yes) (show_name no) (do_not_autoplace no) (effects (font (size 1.27 1.27))))
  (property "Description" "40V 1A Schottky Barrier Rectifier Diode, DO-41" (at 101.6 126.365 0) (hide yes) (show_name no) (do_not_autoplace no) (effects (font (size 1.27 1.27))))
  (pin "1")
  (pin "2"))
 (symbol
  (lib_id "Device:R")
  (at 127 150.495 180)
  (unit 1)
  (body_style 1)
  (exclude_from_sim no)
  (in_bom yes)
  (on_board yes)
  (in_pos_files yes)
  (dnp no)
  (fields_autoplaced yes)
  (property "Reference" "R10" (at 129.54 149.2249 0) (show_name no) (do_not_autoplace no) (effects (font (size 1.27 1.27)) (justify right)))
  (property "Value" "10k" (at 129.54 151.7649 0) (show_name no) (do_not_autoplace no) (effects (font (size 1.27 1.27)) (justify right)))
  (property "Footprint" "Resistor_THT:R_Axial_DIN0207_L6.3mm_D2.5mm_P7.62mm_Horizontal" (at 128.778 150.495 90) (hide yes) (show_name no) (do_not_autoplace no) (effects (font (size 1.27 1.27))))
  (property "Datasheet" "" (at 127 150.495 0) (hide yes) (show_name no) (do_not_autoplace no) (effects (font (size 1.27 1.27))))
  (property "Description" "Resistor 10kΩ" (at 127 150.495 0) (hide yes) (show_name no) (do_not_autoplace no) (effects (font (size 1.27 1.27))))
  (pin "2")
  (pin "1"))
 (symbol
  (lib_id "power:GND")
  (at 67.31 179.705 0)
  (unit 1)
  (body_style 1)
  (exclude_from_sim no)
  (in_bom yes)
  (on_board yes)
  (in_pos_files yes)
  (dnp no)
  (fields_autoplaced yes)
  (property "Reference" "#PWR013" (at 67.31 186.055 0) (hide yes) (show_name no) (do_not_autoplace no) (effects (font (size 1.27 1.27))))
  (property "Value" "GND" (at 67.31 184.785 0) (show_name no) (do_not_autoplace no) (effects (font (size 1.27 1.27))))
  (property "Footprint" "" (at 67.31 179.705 0) (hide yes) (show_name no) (do_not_autoplace no) (effects (font (size 1.27 1.27))))
  (property "Datasheet" "" (at 67.31 179.705 0) (hide yes) (show_name no) (do_not_autoplace no) (effects (font (size 1.27 1.27))))
  (property "Description" "Power symbol creates a global label with name \"GND\" , ground" (at 67.31 179.705 0) (hide yes) (show_name no) (do_not_autoplace no) (effects (font (size 1.27 1.27))))
  (pin "1"))
 (symbol
  (lib_id "Transistor_FET:IRLZ44N")
  (at 133.35 141.605 0)
  (unit 1)
  (body_style 1)
  (exclude_from_sim no)
  (in_bom yes)
  (on_board yes)
  (in_pos_files yes)
  (dnp no)
  (fields_autoplaced yes)
  (property "Reference" "Q3" (at 139.7 140.3349 0) (show_name no) (do_not_autoplace no) (effects (font (size 1.27 1.27)) (justify left)))
  (property "Value" "IRLZ44N" (at 139.7 142.8749 0) (show_name no) (do_not_autoplace no) (effects (font (size 1.27 1.27)) (justify left)))
  (property "Footprint" "Package_TO_SOT_THT:TO-220-3_Horizontal_TabDown" (at 138.43 143.51 0) (hide yes) (show_name no) (do_not_autoplace no) (effects (font (size 1.27 1.27)
    (italic yes)) (justify left)))
  (property "Datasheet" "https://www.infineon.com/assets/row/public/documents/24/49/infineon-irlz44npbf-datasheet-en.pdf" (at 138.43 145.415 0) (hide yes) (show_name no) (do_not_autoplace no) (effects (font (size 1.27 1.27)) (justify left)))
  (property "Description" "47A Id, 55V Vds, 22mOhm Rds Single N-Channel HEXFET Power MOSFET, TO-220AB" (at 133.35 141.605 0) (hide yes) (show_name no) (do_not_autoplace no) (effects (font (size 1.27 1.27))))
  (pin "2")
  (pin "3")
  (pin "1"))
 (symbol
  (lib_id "power:GND")
  (at 43.18 131.445 0)
  (unit 1)
  (body_style 1)
  (exclude_from_sim no)
  (in_bom yes)
  (on_board yes)
  (in_pos_files yes)
  (dnp no)
  (fields_autoplaced yes)
  (property "Reference" "#PWR014" (at 43.18 137.795 0) (hide yes) (show_name no) (do_not_autoplace no) (effects (font (size 1.27 1.27))))
  (property "Value" "GND" (at 43.18 136.525 0) (show_name no) (do_not_autoplace no) (effects (font (size 1.27 1.27))))
  (property "Footprint" "" (at 43.18 131.445 0) (hide yes) (show_name no) (do_not_autoplace no) (effects (font (size 1.27 1.27))))
  (property "Datasheet" "" (at 43.18 131.445 0) (hide yes) (show_name no) (do_not_autoplace no) (effects (font (size 1.27 1.27))))
  (property "Description" "Power symbol creates a global label with name \"GND\" , ground" (at 43.18 131.445 0) (hide yes) (show_name no) (do_not_autoplace no) (effects (font (size 1.27 1.27))))
  (pin "1"))
 (symbol
  (lib_id "Connector:Conn_01x02_Socket")
  (at 143.51 102.235 0)
  (unit 1)
  (body_style 1)
  (exclude_from_sim no)
  (in_bom yes)
  (on_board yes)
  (in_pos_files yes)
  (dnp no)
  (fields_autoplaced yes)
  (property "Reference" "J7" (at 144.78 102.2349 0) (show_name no) (do_not_autoplace no) (effects (font (size 1.27 1.27)) (justify left)))
  (property "Value" "LEDS" (at 144.78 104.7749 0) (show_name no) (do_not_autoplace no) (effects (font (size 1.27 1.27)) (justify left)))
  (property "Footprint" "Connector_PinHeader_2.54mm:PinHeader_1x02_P2.54mm_Vertical" (at 143.51 102.235 0) (hide yes) (show_name no) (do_not_autoplace no) (effects (font (size 1.27 1.27))))
  (property "Datasheet" "" (at 143.51 102.235 0) (hide yes) (show_name no) (do_not_autoplace no) (effects (font (size 1.27 1.27))))
  (property "Description" "Pin Header 1x02, P2.54mm" (at 143.51 102.235 0) (hide yes) (show_name no) (do_not_autoplace no) (effects (font (size 1.27 1.27))))
  (pin "2")
  (pin "1"))
 (symbol
  (lib_id "Device:R")
  (at 83.82 149.225 90)
  (unit 1)
  (body_style 1)
  (exclude_from_sim no)
  (in_bom yes)
  (on_board yes)
  (in_pos_files yes)
  (dnp no)
  (property "Reference" "R8" (at 83.82 152.273 90) (show_name no) (do_not_autoplace no) (effects (font (size 1.27 1.27))))
  (property "Value" "22" (at 83.82 154.813 90) (show_name no) (do_not_autoplace no) (effects (font (size 1.27 1.27))))
  (property "Footprint" "Resistor_THT:R_Axial_DIN0207_L6.3mm_D2.5mm_P7.62mm_Horizontal" (at 83.82 151.003 90) (hide yes) (show_name no) (do_not_autoplace no) (effects (font (size 1.27 1.27))))
  (property "Datasheet" "" (at 83.82 149.225 0) (hide yes) (show_name no) (do_not_autoplace no) (effects (font (size 1.27 1.27))))
  (property "Description" "Resistor 22Ω" (at 83.82 149.225 0) (hide yes) (show_name no) (do_not_autoplace no) (effects (font (size 1.27 1.27))))
  (pin "2")
  (pin "1")))
